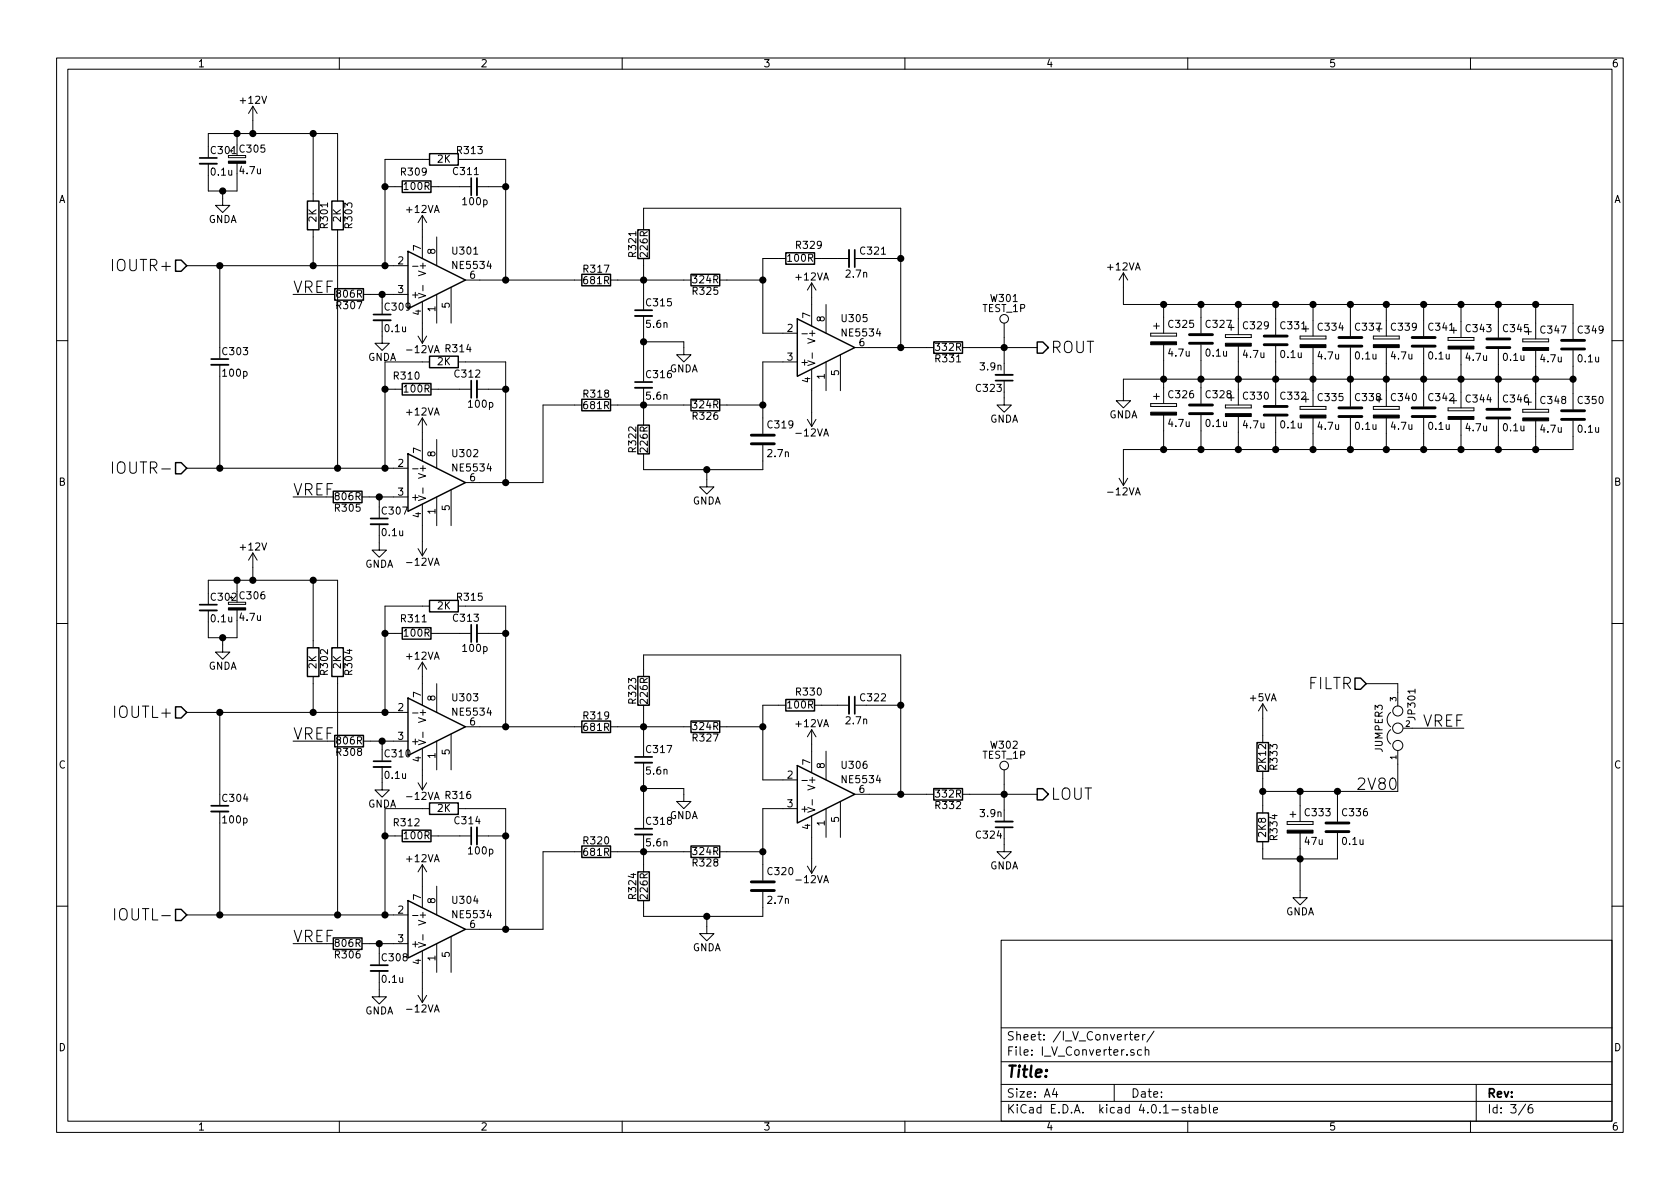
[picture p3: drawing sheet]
EESchema Schematic File Version 2
LIBS:tcxo
LIBS:power
LIBS:device
LIBS:transistors
LIBS:conn
LIBS:linear
LIBS:regul
LIBS:74xx
LIBS:cmos4000
LIBS:adc-dac
LIBS:memory
LIBS:xilinx
LIBS:microcontrollers
LIBS:dsp
LIBS:microchip
LIBS:analog_switches
LIBS:motorola
LIBS:texas
LIBS:intel
LIBS:audio
LIBS:interface
LIBS:digital-audio
LIBS:philips
LIBS:display
LIBS:cypress
LIBS:siliconi
LIBS:opto
LIBS:atmel
LIBS:contrib
LIBS:valves
LIBS:ad1955
LIBS:max811
LIBS:ne5534
LIBS:jack_3p
LIBS:TX0RX0
LIBS:SparkFun
LIBS:ad1955-cache
EELAYER 25 0
EELAYER END
$Descr A4 11693 8268
encoding utf-8
Sheet 3 6
Title ""
Date ""
Rev ""
Comp ""
Comment1 ""
Comment2 ""
Comment3 ""
Comment4 ""
$EndDescr
$Comp
L +12V #PWR021
U 1 1
P 1760 830
F 0 "#PWR021" H 1760 680 50  0001 C CNN
F 1 "+12V" H 1760 970 50  0000 C CNN
F 2 "" H 1760 830 50  0000 C CNN
F 3 "" H 1760 830 50  0000 C CNN
	1    1760 830 
	1    0    0    -1  
$EndComp
$Comp
L C_Small C301
U 1 1
P 1450 1110
F 0 "C301" H 1460 1180 50  0000 L CNN
F 1 "0.1u" H 1460 1030 50  0000 L CNN
F 2 "" H 1450 1110 50  0000 C CNN
F 3 "" H 1450 1110 50  0000 C CNN
	1    1450 1110
	1    0    0    -1  
$EndComp
$Comp
L CP_Small C305
U 1 1
P 1650 1100
F 0 "C305" H 1660 1170 50  0000 L CNN
F 1 "4.7u" H 1660 1020 50  0000 L CNN
F 2 "" H 1650 1100 50  0000 C CNN
F 3 "" H 1650 1100 50  0000 C CNN
	1    1650 1100
	1    0    0    -1  
$EndComp
$Comp
L GNDA #PWR022
U 1 1
P 1550 1370
F 0 "#PWR022" H 1550 1120 50  0001 C CNN
F 1 "GNDA" H 1550 1220 50  0000 C CNN
F 2 "" H 1550 1370 50  0000 C CNN
F 3 "" H 1550 1370 50  0000 C CNN
	1    1550 1370
	1    0    0    -1  
$EndComp
$Comp
L NE5534 U301
U 1 1
P 3040 1940
F 0 "U301" H 3140 2140 50  0000 L CNN
F 1 "NE5534" H 3140 2040 50  0000 L CNN
F 2 "" H 3090 1990 50  0000 C CNN
F 3 "" H 3190 2090 50  0000 C CNN
	1    3040 1940
	1    0    0    -1  
$EndComp
$Comp
L R R301
U 1 1
P 2180 1490
F 0 "R301" V 2260 1490 50  0000 C CNN
F 1 "2K" V 2180 1490 50  0000 C CNN
F 2 "" V 2110 1490 50  0000 C CNN
F 3 "" H 2180 1490 50  0000 C CNN
	1    2180 1490
	1    0    0    -1  
$EndComp
$Comp
L R R303
U 1 1
P 2350 1490
F 0 "R303" V 2430 1490 50  0000 C CNN
F 1 "2K" V 2350 1490 50  0000 C CNN
F 2 "" V 2280 1490 50  0000 C CNN
F 3 "" H 2350 1490 50  0000 C CNN
	1    2350 1490
	1    0    0    -1  
$EndComp
$Comp
L R R309
U 1 1
P 2900 1290
F 0 "R309" V 2800 1270 50  0000 C CNN
F 1 "100R" V 2900 1290 50  0000 C CNN
F 2 "" V 2830 1290 50  0000 C CNN
F 3 "" H 2900 1290 50  0000 C CNN
	1    2900 1290
	0    1    1    0   
$EndComp
$Comp
L R R313
U 1 1
P 3090 1100
F 0 "R313" V 3030 1280 50  0000 C CNN
F 1 "2K" V 3090 1100 50  0000 C CNN
F 2 "" V 3020 1100 50  0000 C CNN
F 3 "" H 3090 1100 50  0000 C CNN
	1    3090 1100
	0    1    1    0   
$EndComp
$Comp
L C_Small C311
U 1 1
P 3300 1290
F 0 "C311" V 3410 1250 50  0000 L CNN
F 1 "100p" V 3200 1190 50  0000 L CNN
F 2 "" H 3300 1290 50  0000 C CNN
F 3 "" H 3300 1290 50  0000 C CNN
	1    3300 1290
	0    -1   -1   0   
$EndComp
$Comp
L NE5534 U302
U 1 1
P 3040 3350
F 0 "U302" H 3140 3550 50  0000 L CNN
F 1 "NE5534" H 3140 3450 50  0000 L CNN
F 2 "" H 3090 3400 50  0000 C CNN
F 3 "" H 3190 3500 50  0000 C CNN
	1    3040 3350
	1    0    0    -1  
$EndComp
$Comp
L R R310
U 1 1
P 2900 2700
F 0 "R310" V 2810 2630 50  0000 C CNN
F 1 "100R" V 2900 2700 50  0000 C CNN
F 2 "" V 2830 2700 50  0000 C CNN
F 3 "" H 2900 2700 50  0000 C CNN
	1    2900 2700
	0    1    1    0   
$EndComp
$Comp
L R R314
U 1 1
P 3090 2510
F 0 "R314" V 3000 2610 50  0000 C CNN
F 1 "2K" V 3090 2510 50  0000 C CNN
F 2 "" V 3020 2510 50  0000 C CNN
F 3 "" H 3090 2510 50  0000 C CNN
	1    3090 2510
	0    1    1    0   
$EndComp
$Comp
L C_Small C312
U 1 1
P 3300 2700
F 0 "C312" V 3410 2650 50  0000 L CNN
F 1 "100p" V 3200 2560 50  0000 L CNN
F 2 "" H 3300 2700 50  0000 C CNN
F 3 "" H 3300 2700 50  0000 C CNN
	1    3300 2700
	0    -1   -1   0   
$EndComp
$Comp
L R R307
U 1 1
P 2430 2040
F 0 "R307" V 2510 2040 50  0000 C CNN
F 1 "806R" V 2430 2040 50  0000 C CNN
F 2 "" V 2360 2040 50  0000 C CNN
F 3 "" H 2430 2040 50  0000 C CNN
	1    2430 2040
	0    1    1    0   
$EndComp
$Comp
L R R305
U 1 1
P 2420 3450
F 0 "R305" V 2500 3450 50  0000 C CNN
F 1 "806R" V 2420 3450 50  0000 C CNN
F 2 "" V 2350 3450 50  0000 C CNN
F 3 "" H 2420 3450 50  0000 C CNN
	1    2420 3450
	0    1    1    0   
$EndComp
$Comp
L C_Small C309
U 1 1
P 2660 2200
F 0 "C309" H 2670 2270 50  0000 L CNN
F 1 "0.1u" H 2670 2120 50  0000 L CNN
F 2 "" H 2660 2200 50  0000 C CNN
F 3 "" H 2660 2200 50  0000 C CNN
	1    2660 2200
	1    0    0    -1  
$EndComp
$Comp
L C_Small C307
U 1 1
P 2640 3620
F 0 "C307" H 2650 3690 50  0000 L CNN
F 1 "0.1u" H 2650 3540 50  0000 L CNN
F 2 "" H 2640 3620 50  0000 C CNN
F 3 "" H 2640 3620 50  0000 C CNN
	1    2640 3620
	1    0    0    -1  
$EndComp
Text Label 2040 2040 0    79   ~ 0
VREF
Text Label 2040 3450 0    79   ~ 0
VREF
$Comp
L C_Small C303
U 1 1
P 1530 2510
F 0 "C303" H 1540 2580 50  0000 L CNN
F 1 "100p" H 1540 2430 50  0000 L CNN
F 2 "" H 1530 2510 50  0000 C CNN
F 3 "" H 1530 2510 50  0000 C CNN
	1    1530 2510
	1    0    0    -1  
$EndComp
Text HLabel 1300 1840 0    79   Input ~ 0
IOUTR+
Text HLabel 1300 3250 0    79   Input ~ 0
IOUTR-
$Comp
L GNDA #PWR023
U 1 1
P 2660 2330
F 0 "#PWR023" H 2660 2080 50  0001 C CNN
F 1 "GNDA" H 2660 2180 50  0000 C CNN
F 2 "" H 2660 2330 50  0000 C CNN
F 3 "" H 2660 2330 50  0000 C CNN
	1    2660 2330
	1    0    0    -1  
$EndComp
$Comp
L GNDA #PWR024
U 1 1
P 2640 3770
F 0 "#PWR024" H 2640 3520 50  0001 C CNN
F 1 "GNDA" H 2640 3620 50  0000 C CNN
F 2 "" H 2640 3770 50  0000 C CNN
F 3 "" H 2640 3770 50  0000 C CNN
	1    2640 3770
	1    0    0    -1  
$EndComp
$Comp
L NE5534 U305
U 1 1
P 5750 2410
F 0 "U305" H 5850 2610 50  0000 L CNN
F 1 "NE5534" H 5850 2510 50  0000 L CNN
F 2 "" H 5800 2460 50  0000 C CNN
F 3 "" H 5900 2560 50  0000 C CNN
	1    5750 2410
	1    0    0    -1  
$EndComp
$Comp
L C_Small C315
U 1 1
P 4480 2170
F 0 "C315" H 4490 2240 50  0000 L CNN
F 1 "5.6n" H 4490 2090 50  0000 L CNN
F 2 "" H 4480 2170 50  0000 C CNN
F 3 "" H 4480 2170 50  0000 C CNN
	1    4480 2170
	1    0    0    -1  
$EndComp
$Comp
L C_Small C316
U 1 1
P 4480 2670
F 0 "C316" H 4490 2740 50  0000 L CNN
F 1 "5.6n" H 4490 2590 50  0000 L CNN
F 2 "" H 4480 2670 50  0000 C CNN
F 3 "" H 4480 2670 50  0000 C CNN
	1    4480 2670
	1    0    0    -1  
$EndComp
$Comp
L R R325
U 1 1
P 4910 1940
F 0 "R325" V 4990 1940 50  0000 C CNN
F 1 "324R" V 4910 1940 50  0000 C CNN
F 2 "" V 4840 1940 50  0000 C CNN
F 3 "" H 4910 1940 50  0000 C CNN
	1    4910 1940
	0    1    1    0   
$EndComp
$Comp
L R R326
U 1 1
P 4910 2810
F 0 "R326" V 4990 2810 50  0000 C CNN
F 1 "324R" V 4910 2810 50  0000 C CNN
F 2 "" V 4840 2810 50  0000 C CNN
F 3 "" H 4910 2810 50  0000 C CNN
	1    4910 2810
	0    1    1    0   
$EndComp
$Comp
L GNDA #PWR025
U 1 1
P 4760 2410
F 0 "#PWR025" H 4760 2160 50  0001 C CNN
F 1 "GNDA" H 4760 2260 50  0000 C CNN
F 2 "" H 4760 2410 50  0000 C CNN
F 3 "" H 4760 2410 50  0000 C CNN
	1    4760 2410
	1    0    0    -1  
$EndComp
$Comp
L R R329
U 1 1
P 5570 1790
F 0 "R329" V 5480 1850 50  0000 C CNN
F 1 "100R" V 5570 1790 50  0000 C CNN
F 2 "" V 5500 1790 50  0000 C CNN
F 3 "" H 5570 1790 50  0000 C CNN
	1    5570 1790
	0    1    1    0   
$EndComp
$Comp
L C_Small C321
U 1 1
P 5930 1790
F 0 "C321" V 5880 1840 50  0000 L CNN
F 1 "2.7n" V 6040 1740 50  0000 L CNN
F 2 "" H 5930 1790 50  0000 C CNN
F 3 "" H 5930 1790 50  0000 C CNN
	1    5930 1790
	0    1    1    0   
$EndComp
$Comp
L R R321
U 1 1
P 4480 1690
F 0 "R321" V 4560 1690 50  0000 C CNN
F 1 "226R" V 4480 1690 50  0000 C CNN
F 2 "" V 4410 1690 50  0000 C CNN
F 3 "" H 4480 1690 50  0000 C CNN
	1    4480 1690
	-1   0    0    1   
$EndComp
$Comp
L R R322
U 1 1
P 4480 3050
F 0 "R322" V 4560 3050 50  0000 C CNN
F 1 "226R" V 4480 3050 50  0000 C CNN
F 2 "" V 4410 3050 50  0000 C CNN
F 3 "" H 4480 3050 50  0000 C CNN
	1    4480 3050
	-1   0    0    1   
$EndComp
$Comp
L R R318
U 1 1
P 4150 2810
F 0 "R318" V 4230 2810 50  0000 C CNN
F 1 "681R" V 4150 2810 50  0000 C CNN
F 2 "" V 4080 2810 50  0000 C CNN
F 3 "" H 4150 2810 50  0000 C CNN
	1    4150 2810
	0    -1   -1   0   
$EndComp
$Comp
L R R317
U 1 1
P 4150 1940
F 0 "R317" V 4230 1940 50  0000 C CNN
F 1 "681R" V 4150 1940 50  0000 C CNN
F 2 "" V 4080 1940 50  0000 C CNN
F 3 "" H 4150 1940 50  0000 C CNN
	1    4150 1940
	0    -1   -1   0   
$EndComp
$Comp
L C C319
U 1 1
P 5310 3050
F 0 "C319" H 5335 3150 50  0000 L CNN
F 1 "2.7n" H 5335 2950 50  0000 L CNN
F 2 "" H 5348 2900 50  0000 C CNN
F 3 "" H 5310 3050 50  0000 C CNN
	1    5310 3050
	1    0    0    -1  
$EndComp
$Comp
L GNDA #PWR026
U 1 1
P 4920 3330
F 0 "#PWR026" H 4920 3080 50  0001 C CNN
F 1 "GNDA" H 4920 3180 50  0000 C CNN
F 2 "" H 4920 3330 50  0000 C CNN
F 3 "" H 4920 3330 50  0000 C CNN
	1    4920 3330
	1    0    0    -1  
$EndComp
Wire Wire Line
	1450 1010 1450 920 
Wire Wire Line
	1450 920  2350 920 
Wire Wire Line
	1760 920  1760 830 
Wire Wire Line
	1650 1000 1650 920 
Connection ~ 1650 920 
Wire Wire Line
	1450 1210 1450 1320
Wire Wire Line
	1450 1320 1650 1320
Wire Wire Line
	1650 1320 1650 1200
Wire Wire Line
	1550 1370 1550 1320
Connection ~ 1550 1320
Wire Wire Line
	2940 1100 2680 1100
Wire Wire Line
	2680 1100 2680 1840
Wire Wire Line
	2680 1290 2750 1290
Wire Wire Line
	3050 1290 3200 1290
Wire Wire Line
	3240 1100 3520 1100
Wire Wire Line
	3520 1100 3520 1940
Wire Wire Line
	3520 1290 3400 1290
Wire Wire Line
	1300 1840 2740 1840
Connection ~ 2680 1840
Connection ~ 2680 1290
Wire Wire Line
	3340 1940 4000 1940
Connection ~ 3520 1290
Wire Wire Line
	2180 920  2180 1340
Connection ~ 1760 920 
Wire Wire Line
	2180 1640 2180 1840
Connection ~ 2180 1840
Wire Wire Line
	1300 3250 2740 3250
Wire Wire Line
	2940 2510 2680 2510
Wire Wire Line
	2680 2510 2680 3250
Wire Wire Line
	2680 2700 2750 2700
Wire Wire Line
	3050 2700 3200 2700
Wire Wire Line
	3240 2510 3520 2510
Wire Wire Line
	3520 2510 3520 3350
Wire Wire Line
	3520 2700 3400 2700
Connection ~ 2680 2700
Connection ~ 3520 2700
Connection ~ 2680 3250
Wire Wire Line
	3340 3350 3780 3350
Wire Wire Line
	2350 920  2350 1340
Connection ~ 2180 920 
Wire Wire Line
	2350 1640 2350 3250
Connection ~ 2350 3250
Wire Wire Line
	2580 2040 2740 2040
Wire Wire Line
	2570 3450 2740 3450
Wire Wire Line
	2640 3520 2640 3450
Connection ~ 2640 3450
Wire Wire Line
	2660 2100 2660 2040
Connection ~ 2660 2040
Wire Wire Line
	2040 2040 2280 2040
Wire Wire Line
	2040 3450 2270 3450
Wire Wire Line
	1530 2410 1530 1840
Connection ~ 1530 1840
Wire Wire Line
	1530 2610 1530 3250
Connection ~ 1530 3250
Wire Wire Line
	2660 2330 2660 2300
Wire Wire Line
	2940 2240 2940 2280
Wire Wire Line
	2940 1590 2940 1640
Wire Wire Line
	2640 3770 2640 3720
Wire Wire Line
	2940 3000 2940 3050
Wire Wire Line
	2940 3650 2940 3760
Wire Wire Line
	4480 1840 4480 2070
Wire Wire Line
	4300 1940 4760 1940
Wire Wire Line
	4480 2270 4480 2570
Wire Wire Line
	4760 2410 4760 2370
Wire Wire Line
	4760 2370 4480 2370
Connection ~ 4480 2370
Wire Wire Line
	4480 2770 4480 2900
Wire Wire Line
	4300 2810 4760 2810
Wire Wire Line
	5060 2810 5310 2810
Wire Wire Line
	5310 2510 5310 2900
Wire Wire Line
	5310 2510 5450 2510
Wire Wire Line
	5060 1940 5310 1940
Wire Wire Line
	5310 1790 5310 2310
Wire Wire Line
	5310 2310 5450 2310
Wire Wire Line
	5420 1790 5310 1790
Connection ~ 5310 1940
Wire Wire Line
	5720 1790 5830 1790
Wire Wire Line
	6030 1790 6270 1790
Wire Wire Line
	6270 1440 6270 2410
Wire Wire Line
	6050 2410 6450 2410
Connection ~ 4480 1940
Wire Wire Line
	4480 1540 4480 1440
Wire Wire Line
	4480 1440 6270 1440
Connection ~ 6270 1790
Connection ~ 5310 2810
Connection ~ 4480 2810
Wire Wire Line
	4480 3200 4480 3260
Wire Wire Line
	4480 3260 5310 3260
Wire Wire Line
	5310 3260 5310 3200
Wire Wire Line
	4920 3330 4920 3260
Connection ~ 4920 3260
Connection ~ 3520 1940
Wire Wire Line
	4000 2810 3780 2810
Wire Wire Line
	3780 2810 3780 3350
Connection ~ 3520 3350
Wire Wire Line
	5650 2860 5650 2710
Wire Wire Line
	5650 2060 5650 2110
$Comp
L R R331
U 1 1
P 6600 2410
F 0 "R331" V 6680 2410 50  0000 C CNN
F 1 "332R" V 6600 2410 50  0000 C CNN
F 2 "" V 6530 2410 50  0000 C CNN
F 3 "" H 6600 2410 50  0000 C CNN
	1    6600 2410
	0    1    1    0   
$EndComp
Connection ~ 6270 2410
$Comp
L C_Small C323
U 1 1
P 6990 2620
F 0 "C323" H 7000 2690 50  0000 L CNN
F 1 "3.9n" H 7000 2540 50  0000 L CNN
F 2 "" H 6990 2620 50  0000 C CNN
F 3 "" H 6990 2620 50  0000 C CNN
	1    6990 2620
	-1   0    0    1   
$EndComp
Wire Wire Line
	6750 2410 7220 2410
Wire Wire Line
	6990 2340 6990 2520
$Comp
L TEST_1P W301
U 1 1
P 6990 2340
F 0 "W301" H 6990 2610 50  0000 C CNN
F 1 "TEST_1P" H 6990 2540 50  0000 C CNN
F 2 "" H 7190 2340 50  0000 C CNN
F 3 "" H 7190 2340 50  0000 C CNN
	1    6990 2340
	1    0    0    -1  
$EndComp
Connection ~ 6990 2410
$Comp
L GNDA #PWR027
U 1 1
P 6990 2760
F 0 "#PWR027" H 6990 2510 50  0001 C CNN
F 1 "GNDA" H 6990 2610 50  0000 C CNN
F 2 "" H 6990 2760 50  0000 C CNN
F 3 "" H 6990 2760 50  0000 C CNN
	1    6990 2760
	1    0    0    -1  
$EndComp
Wire Wire Line
	6990 2720 6990 2760
Text HLabel 7220 2410 2    79   Output ~ 0
ROUT
$Comp
L +12V #PWR028
U 1 1
P 1760 3940
F 0 "#PWR028" H 1760 3790 50  0001 C CNN
F 1 "+12V" H 1760 4080 50  0000 C CNN
F 2 "" H 1760 3940 50  0000 C CNN
F 3 "" H 1760 3940 50  0000 C CNN
	1    1760 3940
	1    0    0    -1  
$EndComp
$Comp
L C_Small C302
U 1 1
P 1450 4220
F 0 "C302" H 1460 4290 50  0000 L CNN
F 1 "0.1u" H 1460 4140 50  0000 L CNN
F 2 "" H 1450 4220 50  0000 C CNN
F 3 "" H 1450 4220 50  0000 C CNN
	1    1450 4220
	1    0    0    -1  
$EndComp
$Comp
L CP_Small C306
U 1 1
P 1650 4210
F 0 "C306" H 1660 4280 50  0000 L CNN
F 1 "4.7u" H 1660 4130 50  0000 L CNN
F 2 "" H 1650 4210 50  0000 C CNN
F 3 "" H 1650 4210 50  0000 C CNN
	1    1650 4210
	1    0    0    -1  
$EndComp
$Comp
L GNDA #PWR029
U 1 1
P 1550 4480
F 0 "#PWR029" H 1550 4230 50  0001 C CNN
F 1 "GNDA" H 1550 4330 50  0000 C CNN
F 2 "" H 1550 4480 50  0000 C CNN
F 3 "" H 1550 4480 50  0000 C CNN
	1    1550 4480
	1    0    0    -1  
$EndComp
$Comp
L NE5534 U303
U 1 1
P 3040 5050
F 0 "U303" H 3140 5250 50  0000 L CNN
F 1 "NE5534" H 3140 5150 50  0000 L CNN
F 2 "" H 3090 5100 50  0000 C CNN
F 3 "" H 3190 5200 50  0000 C CNN
	1    3040 5050
	1    0    0    -1  
$EndComp
$Comp
L R R302
U 1 1
P 2180 4600
F 0 "R302" V 2260 4600 50  0000 C CNN
F 1 "2K" V 2180 4600 50  0000 C CNN
F 2 "" V 2110 4600 50  0000 C CNN
F 3 "" H 2180 4600 50  0000 C CNN
	1    2180 4600
	1    0    0    -1  
$EndComp
$Comp
L R R304
U 1 1
P 2350 4600
F 0 "R304" V 2430 4600 50  0000 C CNN
F 1 "2K" V 2350 4600 50  0000 C CNN
F 2 "" V 2280 4600 50  0000 C CNN
F 3 "" H 2350 4600 50  0000 C CNN
	1    2350 4600
	1    0    0    -1  
$EndComp
$Comp
L R R311
U 1 1
P 2900 4400
F 0 "R311" V 2800 4380 50  0000 C CNN
F 1 "100R" V 2900 4400 50  0000 C CNN
F 2 "" V 2830 4400 50  0000 C CNN
F 3 "" H 2900 4400 50  0000 C CNN
	1    2900 4400
	0    1    1    0   
$EndComp
$Comp
L R R315
U 1 1
P 3090 4210
F 0 "R315" V 3030 4390 50  0000 C CNN
F 1 "2K" V 3090 4210 50  0000 C CNN
F 2 "" V 3020 4210 50  0000 C CNN
F 3 "" H 3090 4210 50  0000 C CNN
	1    3090 4210
	0    1    1    0   
$EndComp
$Comp
L C_Small C313
U 1 1
P 3300 4400
F 0 "C313" V 3410 4360 50  0000 L CNN
F 1 "100p" V 3200 4300 50  0000 L CNN
F 2 "" H 3300 4400 50  0000 C CNN
F 3 "" H 3300 4400 50  0000 C CNN
	1    3300 4400
	0    -1   -1   0   
$EndComp
$Comp
L NE5534 U304
U 1 1
P 3040 6460
F 0 "U304" H 3140 6660 50  0000 L CNN
F 1 "NE5534" H 3140 6560 50  0000 L CNN
F 2 "" H 3090 6510 50  0000 C CNN
F 3 "" H 3190 6610 50  0000 C CNN
	1    3040 6460
	1    0    0    -1  
$EndComp
$Comp
L R R312
U 1 1
P 2900 5810
F 0 "R312" V 2810 5740 50  0000 C CNN
F 1 "100R" V 2900 5810 50  0000 C CNN
F 2 "" V 2830 5810 50  0000 C CNN
F 3 "" H 2900 5810 50  0000 C CNN
	1    2900 5810
	0    1    1    0   
$EndComp
$Comp
L R R316
U 1 1
P 3090 5620
F 0 "R316" V 3000 5720 50  0000 C CNN
F 1 "2K" V 3090 5620 50  0000 C CNN
F 2 "" V 3020 5620 50  0000 C CNN
F 3 "" H 3090 5620 50  0000 C CNN
	1    3090 5620
	0    1    1    0   
$EndComp
$Comp
L C_Small C314
U 1 1
P 3300 5810
F 0 "C314" V 3410 5760 50  0000 L CNN
F 1 "100p" V 3200 5670 50  0000 L CNN
F 2 "" H 3300 5810 50  0000 C CNN
F 3 "" H 3300 5810 50  0000 C CNN
	1    3300 5810
	0    -1   -1   0   
$EndComp
$Comp
L R R308
U 1 1
P 2430 5150
F 0 "R308" V 2510 5150 50  0000 C CNN
F 1 "806R" V 2430 5150 50  0000 C CNN
F 2 "" V 2360 5150 50  0000 C CNN
F 3 "" H 2430 5150 50  0000 C CNN
	1    2430 5150
	0    1    1    0   
$EndComp
$Comp
L R R306
U 1 1
P 2420 6560
F 0 "R306" V 2500 6560 50  0000 C CNN
F 1 "806R" V 2420 6560 50  0000 C CNN
F 2 "" V 2350 6560 50  0000 C CNN
F 3 "" H 2420 6560 50  0000 C CNN
	1    2420 6560
	0    1    1    0   
$EndComp
$Comp
L C_Small C310
U 1 1
P 2660 5310
F 0 "C310" H 2670 5380 50  0000 L CNN
F 1 "0.1u" H 2670 5230 50  0000 L CNN
F 2 "" H 2660 5310 50  0000 C CNN
F 3 "" H 2660 5310 50  0000 C CNN
	1    2660 5310
	1    0    0    -1  
$EndComp
$Comp
L C_Small C308
U 1 1
P 2640 6730
F 0 "C308" H 2650 6800 50  0000 L CNN
F 1 "0.1u" H 2650 6650 50  0000 L CNN
F 2 "" H 2640 6730 50  0000 C CNN
F 3 "" H 2640 6730 50  0000 C CNN
	1    2640 6730
	1    0    0    -1  
$EndComp
Text Label 2040 5150 0    79   ~ 0
VREF
Text Label 2040 6560 0    79   ~ 0
VREF
$Comp
L C_Small C304
U 1 1
P 1530 5620
F 0 "C304" H 1540 5690 50  0000 L CNN
F 1 "100p" H 1540 5540 50  0000 L CNN
F 2 "" H 1530 5620 50  0000 C CNN
F 3 "" H 1530 5620 50  0000 C CNN
	1    1530 5620
	1    0    0    -1  
$EndComp
Text HLabel 1300 4950 0    79   Input ~ 0
IOUTL+
Text HLabel 1300 6360 0    79   Input ~ 0
IOUTL-
$Comp
L GNDA #PWR030
U 1 1
P 2660 5440
F 0 "#PWR030" H 2660 5190 50  0001 C CNN
F 1 "GNDA" H 2660 5290 50  0000 C CNN
F 2 "" H 2660 5440 50  0000 C CNN
F 3 "" H 2660 5440 50  0000 C CNN
	1    2660 5440
	1    0    0    -1  
$EndComp
$Comp
L GNDA #PWR031
U 1 1
P 2640 6880
F 0 "#PWR031" H 2640 6630 50  0001 C CNN
F 1 "GNDA" H 2640 6730 50  0000 C CNN
F 2 "" H 2640 6880 50  0000 C CNN
F 3 "" H 2640 6880 50  0000 C CNN
	1    2640 6880
	1    0    0    -1  
$EndComp
$Comp
L NE5534 U306
U 1 1
P 5750 5520
F 0 "U306" H 5850 5720 50  0000 L CNN
F 1 "NE5534" H 5850 5620 50  0000 L CNN
F 2 "" H 5800 5570 50  0000 C CNN
F 3 "" H 5900 5670 50  0000 C CNN
	1    5750 5520
	1    0    0    -1  
$EndComp
$Comp
L C_Small C317
U 1 1
P 4480 5280
F 0 "C317" H 4490 5350 50  0000 L CNN
F 1 "5.6n" H 4490 5200 50  0000 L CNN
F 2 "" H 4480 5280 50  0000 C CNN
F 3 "" H 4480 5280 50  0000 C CNN
	1    4480 5280
	1    0    0    -1  
$EndComp
$Comp
L C_Small C318
U 1 1
P 4480 5780
F 0 "C318" H 4490 5850 50  0000 L CNN
F 1 "5.6n" H 4490 5700 50  0000 L CNN
F 2 "" H 4480 5780 50  0000 C CNN
F 3 "" H 4480 5780 50  0000 C CNN
	1    4480 5780
	1    0    0    -1  
$EndComp
$Comp
L R R327
U 1 1
P 4910 5050
F 0 "R327" V 4990 5050 50  0000 C CNN
F 1 "324R" V 4910 5050 50  0000 C CNN
F 2 "" V 4840 5050 50  0000 C CNN
F 3 "" H 4910 5050 50  0000 C CNN
	1    4910 5050
	0    1    1    0   
$EndComp
$Comp
L R R328
U 1 1
P 4910 5920
F 0 "R328" V 4990 5920 50  0000 C CNN
F 1 "324R" V 4910 5920 50  0000 C CNN
F 2 "" V 4840 5920 50  0000 C CNN
F 3 "" H 4910 5920 50  0000 C CNN
	1    4910 5920
	0    1    1    0   
$EndComp
$Comp
L GNDA #PWR032
U 1 1
P 4760 5520
F 0 "#PWR032" H 4760 5270 50  0001 C CNN
F 1 "GNDA" H 4760 5370 50  0000 C CNN
F 2 "" H 4760 5520 50  0000 C CNN
F 3 "" H 4760 5520 50  0000 C CNN
	1    4760 5520
	1    0    0    -1  
$EndComp
$Comp
L R R330
U 1 1
P 5570 4900
F 0 "R330" V 5480 4960 50  0000 C CNN
F 1 "100R" V 5570 4900 50  0000 C CNN
F 2 "" V 5500 4900 50  0000 C CNN
F 3 "" H 5570 4900 50  0000 C CNN
	1    5570 4900
	0    1    1    0   
$EndComp
$Comp
L C_Small C322
U 1 1
P 5930 4900
F 0 "C322" V 5880 4950 50  0000 L CNN
F 1 "2.7n" V 6040 4850 50  0000 L CNN
F 2 "" H 5930 4900 50  0000 C CNN
F 3 "" H 5930 4900 50  0000 C CNN
	1    5930 4900
	0    1    1    0   
$EndComp
$Comp
L R R323
U 1 1
P 4480 4800
F 0 "R323" V 4560 4800 50  0000 C CNN
F 1 "226R" V 4480 4800 50  0000 C CNN
F 2 "" V 4410 4800 50  0000 C CNN
F 3 "" H 4480 4800 50  0000 C CNN
	1    4480 4800
	-1   0    0    1   
$EndComp
$Comp
L R R324
U 1 1
P 4480 6160
F 0 "R324" V 4560 6160 50  0000 C CNN
F 1 "226R" V 4480 6160 50  0000 C CNN
F 2 "" V 4410 6160 50  0000 C CNN
F 3 "" H 4480 6160 50  0000 C CNN
	1    4480 6160
	-1   0    0    1   
$EndComp
$Comp
L R R320
U 1 1
P 4150 5920
F 0 "R320" V 4230 5920 50  0000 C CNN
F 1 "681R" V 4150 5920 50  0000 C CNN
F 2 "" V 4080 5920 50  0000 C CNN
F 3 "" H 4150 5920 50  0000 C CNN
	1    4150 5920
	0    -1   -1   0   
$EndComp
$Comp
L R R319
U 1 1
P 4150 5050
F 0 "R319" V 4230 5050 50  0000 C CNN
F 1 "681R" V 4150 5050 50  0000 C CNN
F 2 "" V 4080 5050 50  0000 C CNN
F 3 "" H 4150 5050 50  0000 C CNN
	1    4150 5050
	0    -1   -1   0   
$EndComp
$Comp
L C C320
U 1 1
P 5310 6160
F 0 "C320" H 5335 6260 50  0000 L CNN
F 1 "2.7n" H 5335 6060 50  0000 L CNN
F 2 "" H 5348 6010 50  0000 C CNN
F 3 "" H 5310 6160 50  0000 C CNN
	1    5310 6160
	1    0    0    -1  
$EndComp
$Comp
L GNDA #PWR033
U 1 1
P 4920 6440
F 0 "#PWR033" H 4920 6190 50  0001 C CNN
F 1 "GNDA" H 4920 6290 50  0000 C CNN
F 2 "" H 4920 6440 50  0000 C CNN
F 3 "" H 4920 6440 50  0000 C CNN
	1    4920 6440
	1    0    0    -1  
$EndComp
Wire Wire Line
	1450 4120 1450 4030
Wire Wire Line
	1450 4030 2350 4030
Wire Wire Line
	1760 4030 1760 3940
Wire Wire Line
	1650 4110 1650 4030
Connection ~ 1650 4030
Wire Wire Line
	1450 4320 1450 4430
Wire Wire Line
	1450 4430 1650 4430
Wire Wire Line
	1650 4430 1650 4310
Wire Wire Line
	1550 4480 1550 4430
Connection ~ 1550 4430
Wire Wire Line
	2940 4210 2680 4210
Wire Wire Line
	2680 4210 2680 4950
Wire Wire Line
	2680 4400 2750 4400
Wire Wire Line
	3050 4400 3200 4400
Wire Wire Line
	3240 4210 3520 4210
Wire Wire Line
	3520 4210 3520 5050
Wire Wire Line
	3520 4400 3400 4400
Wire Wire Line
	1300 4950 2740 4950
Connection ~ 2680 4950
Connection ~ 2680 4400
Wire Wire Line
	3340 5050 4000 5050
Connection ~ 3520 4400
Wire Wire Line
	2180 4030 2180 4450
Connection ~ 1760 4030
Wire Wire Line
	2180 4750 2180 4950
Connection ~ 2180 4950
Wire Wire Line
	1300 6360 2740 6360
Wire Wire Line
	2940 5620 2680 5620
Wire Wire Line
	2680 5620 2680 6360
Wire Wire Line
	2680 5810 2750 5810
Wire Wire Line
	3050 5810 3200 5810
Wire Wire Line
	3240 5620 3520 5620
Wire Wire Line
	3520 5620 3520 6460
Wire Wire Line
	3520 5810 3400 5810
Connection ~ 2680 5810
Connection ~ 3520 5810
Connection ~ 2680 6360
Wire Wire Line
	3340 6460 3780 6460
Wire Wire Line
	2350 4030 2350 4450
Connection ~ 2180 4030
Wire Wire Line
	2350 4750 2350 6360
Connection ~ 2350 6360
Wire Wire Line
	2580 5150 2740 5150
Wire Wire Line
	2570 6560 2740 6560
Wire Wire Line
	2640 6630 2640 6560
Connection ~ 2640 6560
Wire Wire Line
	2660 5210 2660 5150
Connection ~ 2660 5150
Wire Wire Line
	2040 5150 2280 5150
Wire Wire Line
	2040 6560 2270 6560
Wire Wire Line
	1530 5520 1530 4950
Connection ~ 1530 4950
Wire Wire Line
	1530 5720 1530 6360
Connection ~ 1530 6360
Wire Wire Line
	2660 5440 2660 5410
Wire Wire Line
	2940 5350 2940 5390
Wire Wire Line
	2940 4700 2940 4750
Wire Wire Line
	2640 6880 2640 6830
Wire Wire Line
	2940 6110 2940 6160
Wire Wire Line
	2940 6760 2940 6870
Wire Wire Line
	4480 4950 4480 5180
Wire Wire Line
	4300 5050 4760 5050
Wire Wire Line
	4480 5380 4480 5680
Wire Wire Line
	4760 5520 4760 5480
Wire Wire Line
	4760 5480 4480 5480
Connection ~ 4480 5480
Wire Wire Line
	4480 5880 4480 6010
Wire Wire Line
	4300 5920 4760 5920
Wire Wire Line
	5060 5920 5310 5920
Wire Wire Line
	5310 5620 5310 6010
Wire Wire Line
	5310 5620 5450 5620
Wire Wire Line
	5060 5050 5310 5050
Wire Wire Line
	5310 4900 5310 5420
Wire Wire Line
	5310 5420 5450 5420
Wire Wire Line
	5420 4900 5310 4900
Connection ~ 5310 5050
Wire Wire Line
	5720 4900 5830 4900
Wire Wire Line
	6030 4900 6270 4900
Wire Wire Line
	6270 4550 6270 5520
Wire Wire Line
	6050 5520 6450 5520
Connection ~ 4480 5050
Wire Wire Line
	4480 4650 4480 4550
Wire Wire Line
	4480 4550 6270 4550
Connection ~ 6270 4900
Connection ~ 5310 5920
Connection ~ 4480 5920
Wire Wire Line
	4480 6310 4480 6370
Wire Wire Line
	4480 6370 5310 6370
Wire Wire Line
	5310 6370 5310 6310
Wire Wire Line
	4920 6440 4920 6370
Connection ~ 4920 6370
Connection ~ 3520 5050
Wire Wire Line
	4000 5920 3780 5920
Wire Wire Line
	3780 5920 3780 6460
Connection ~ 3520 6460
Wire Wire Line
	5650 5970 5650 5820
Wire Wire Line
	5650 5170 5650 5220
$Comp
L R R332
U 1 1
P 6600 5520
F 0 "R332" V 6680 5520 50  0000 C CNN
F 1 "332R" V 6600 5520 50  0000 C CNN
F 2 "" V 6530 5520 50  0000 C CNN
F 3 "" H 6600 5520 50  0000 C CNN
	1    6600 5520
	0    1    1    0   
$EndComp
Connection ~ 6270 5520
$Comp
L C_Small C324
U 1 1
P 6990 5730
F 0 "C324" H 7000 5800 50  0000 L CNN
F 1 "3.9n" H 7000 5650 50  0000 L CNN
F 2 "" H 6990 5730 50  0000 C CNN
F 3 "" H 6990 5730 50  0000 C CNN
	1    6990 5730
	-1   0    0    1   
$EndComp
Wire Wire Line
	6750 5520 7220 5520
Wire Wire Line
	6990 5450 6990 5630
$Comp
L TEST_1P W302
U 1 1
P 6990 5450
F 0 "W302" H 6990 5720 50  0000 C CNN
F 1 "TEST_1P" H 6990 5650 50  0000 C CNN
F 2 "" H 7190 5450 50  0000 C CNN
F 3 "" H 7190 5450 50  0000 C CNN
	1    6990 5450
	1    0    0    -1  
$EndComp
Connection ~ 6990 5520
$Comp
L GNDA #PWR034
U 1 1
P 6990 5870
F 0 "#PWR034" H 6990 5620 50  0001 C CNN
F 1 "GNDA" H 6990 5720 50  0000 C CNN
F 2 "" H 6990 5870 50  0000 C CNN
F 3 "" H 6990 5870 50  0000 C CNN
	1    6990 5870
	1    0    0    -1  
$EndComp
Wire Wire Line
	6990 5830 6990 5870
Text HLabel 7220 5520 2    79   Output ~ 0
LOUT
$Comp
L +5VA #PWR035
U 1 1
P 8790 4990
F 0 "#PWR035" H 8790 4840 50  0001 C CNN
F 1 "+5VA" H 8790 5130 50  0000 C CNN
F 2 "" H 8790 4990 50  0000 C CNN
F 3 "" H 8790 4990 50  0000 C CNN
	1    8790 4990
	1    0    0    -1  
$EndComp
$Comp
L +12VA #PWR036
U 1 1
P 2940 1590
F 0 "#PWR036" H 2940 1440 50  0001 C CNN
F 1 "+12VA" H 2940 1730 50  0000 C CNN
F 2 "" H 2940 1590 50  0000 C CNN
F 3 "" H 2940 1590 50  0000 C CNN
	1    2940 1590
	1    0    0    -1  
$EndComp
$Comp
L +12VA #PWR037
U 1 1
P 5650 2060
F 0 "#PWR037" H 5650 1910 50  0001 C CNN
F 1 "+12VA" H 5650 2200 50  0000 C CNN
F 2 "" H 5650 2060 50  0000 C CNN
F 3 "" H 5650 2060 50  0000 C CNN
	1    5650 2060
	1    0    0    -1  
$EndComp
$Comp
L +12VA #PWR038
U 1 1
P 2940 3000
F 0 "#PWR038" H 2940 2850 50  0001 C CNN
F 1 "+12VA" H 2940 3140 50  0000 C CNN
F 2 "" H 2940 3000 50  0000 C CNN
F 3 "" H 2940 3000 50  0000 C CNN
	1    2940 3000
	1    0    0    -1  
$EndComp
$Comp
L +12VA #PWR039
U 1 1
P 2940 4700
F 0 "#PWR039" H 2940 4550 50  0001 C CNN
F 1 "+12VA" H 2940 4840 50  0000 C CNN
F 2 "" H 2940 4700 50  0000 C CNN
F 3 "" H 2940 4700 50  0000 C CNN
	1    2940 4700
	1    0    0    -1  
$EndComp
$Comp
L +12VA #PWR040
U 1 1
P 5650 5170
F 0 "#PWR040" H 5650 5020 50  0001 C CNN
F 1 "+12VA" H 5650 5310 50  0000 C CNN
F 2 "" H 5650 5170 50  0000 C CNN
F 3 "" H 5650 5170 50  0000 C CNN
	1    5650 5170
	1    0    0    -1  
$EndComp
$Comp
L +12VA #PWR041
U 1 1
P 2940 6110
F 0 "#PWR041" H 2940 5960 50  0001 C CNN
F 1 "+12VA" H 2940 6250 50  0000 C CNN
F 2 "" H 2940 6110 50  0000 C CNN
F 3 "" H 2940 6110 50  0000 C CNN
	1    2940 6110
	1    0    0    -1  
$EndComp
$Comp
L -12VA #PWR042
U 1 1
P 2940 2280
F 0 "#PWR042" H 2940 2130 50  0001 C CNN
F 1 "-12VA" H 2940 2420 50  0000 C CNN
F 2 "" H 2940 2280 50  0000 C CNN
F 3 "" H 2940 2280 50  0000 C CNN
	1    2940 2280
	-1   0    0    1   
$EndComp
$Comp
L -12VA #PWR043
U 1 1
P 5650 2860
F 0 "#PWR043" H 5650 2710 50  0001 C CNN
F 1 "-12VA" H 5650 3000 50  0000 C CNN
F 2 "" H 5650 2860 50  0000 C CNN
F 3 "" H 5650 2860 50  0000 C CNN
	1    5650 2860
	-1   0    0    1   
$EndComp
$Comp
L -12VA #PWR044
U 1 1
P 2940 3760
F 0 "#PWR044" H 2940 3610 50  0001 C CNN
F 1 "-12VA" H 2940 3900 50  0000 C CNN
F 2 "" H 2940 3760 50  0000 C CNN
F 3 "" H 2940 3760 50  0000 C CNN
	1    2940 3760
	-1   0    0    1   
$EndComp
$Comp
L -12VA #PWR045
U 1 1
P 2940 5390
F 0 "#PWR045" H 2940 5240 50  0001 C CNN
F 1 "-12VA" H 2940 5530 50  0000 C CNN
F 2 "" H 2940 5390 50  0000 C CNN
F 3 "" H 2940 5390 50  0000 C CNN
	1    2940 5390
	-1   0    0    1   
$EndComp
$Comp
L -12VA #PWR046
U 1 1
P 2940 6870
F 0 "#PWR046" H 2940 6720 50  0001 C CNN
F 1 "-12VA" H 2940 7010 50  0000 C CNN
F 2 "" H 2940 6870 50  0000 C CNN
F 3 "" H 2940 6870 50  0000 C CNN
	1    2940 6870
	-1   0    0    1   
$EndComp
$Comp
L -12VA #PWR047
U 1 1
P 5650 5970
F 0 "#PWR047" H 5650 5820 50  0001 C CNN
F 1 "-12VA" H 5650 6110 50  0000 C CNN
F 2 "" H 5650 5970 50  0000 C CNN
F 3 "" H 5650 5970 50  0000 C CNN
	1    5650 5970
	-1   0    0    1   
$EndComp
$Comp
L R R333
U 1 1
P 8790 5260
F 0 "R333" V 8870 5260 50  0000 C CNN
F 1 "2K12" V 8790 5260 50  0000 C CNN
F 2 "" V 8720 5260 50  0000 C CNN
F 3 "" H 8790 5260 50  0000 C CNN
	1    8790 5260
	1    0    0    -1  
$EndComp
$Comp
L R R334
U 1 1
P 8790 5750
F 0 "R334" V 8870 5750 50  0000 C CNN
F 1 "2K8" V 8790 5750 50  0000 C CNN
F 2 "" V 8720 5750 50  0000 C CNN
F 3 "" H 8790 5750 50  0000 C CNN
	1    8790 5750
	1    0    0    -1  
$EndComp
$Comp
L C C336
U 1 1
P 9310 5750
F 0 "C336" H 9335 5850 50  0000 L CNN
F 1 "0.1u" H 9335 5650 50  0000 L CNN
F 2 "" H 9348 5600 50  0000 C CNN
F 3 "" H 9310 5750 50  0000 C CNN
	1    9310 5750
	1    0    0    -1  
$EndComp
$Comp
L CP C333
U 1 1
P 9050 5750
F 0 "C333" H 9075 5850 50  0000 L CNN
F 1 "47u" H 9075 5650 50  0000 L CNN
F 2 "" H 9088 5600 50  0000 C CNN
F 3 "" H 9050 5750 50  0000 C CNN
	1    9050 5750
	1    0    0    -1  
$EndComp
Wire Wire Line
	8790 5410 8790 5600
Wire Wire Line
	8790 5500 9730 5500
Wire Wire Line
	9310 5500 9310 5600
Connection ~ 8790 5500
Wire Wire Line
	9050 5600 9050 5500
Connection ~ 9050 5500
Wire Wire Line
	8790 4990 8790 5110
Wire Wire Line
	8790 5900 8790 5970
Wire Wire Line
	8790 5970 9310 5970
Wire Wire Line
	9310 5970 9310 5900
Wire Wire Line
	9050 5900 9050 6190
Connection ~ 9050 5970
$Comp
L GNDA #PWR048
U 1 1
P 9050 6190
F 0 "#PWR048" H 9050 5940 50  0001 C CNN
F 1 "GNDA" H 9050 6040 50  0000 C CNN
F 2 "" H 9050 6190 50  0000 C CNN
F 3 "" H 9050 6190 50  0000 C CNN
	1    9050 6190
	1    0    0    -1  
$EndComp
Connection ~ 9310 5500
$Comp
L JUMPER3 JP301
U 1 1
P 9730 5060
F 0 "JP301" H 9780 4960 50  0000 L CNN
F 1 "JUMPER3" H 9730 5160 50  0000 C BNN
F 2 "" H 9730 5060 50  0000 C CNN
F 3 "" H 9730 5060 50  0000 C CNN
	1    9730 5060
	0    -1   -1   0   
$EndComp
Wire Wire Line
	9730 5500 9730 5310
Wire Wire Line
	9730 4810 9730 4750
Wire Wire Line
	9730 4750 9510 4750
Wire Wire Line
	9830 5060 10190 5060
Text Label 9440 5500 0    79   ~ 0
2V80
Text HLabel 9510 4750 0    79   Input ~ 0
FILTR
Text Label 10190 5060 2    79   ~ 0
VREF
$Comp
L C C328
U 1 1
P 8360 2840
F 0 "C328" H 8385 2940 50  0000 L CNN
F 1 "0.1u" H 8385 2740 50  0000 L CNN
F 2 "" H 8398 2690 50  0000 C CNN
F 3 "" H 8360 2840 50  0000 C CNN
	1    8360 2840
	1    0    0    -1  
$EndComp
$Comp
L CP C326
U 1 1
P 8100 2840
F 0 "C326" H 8125 2940 50  0000 L CNN
F 1 "4.7u" H 8125 2740 50  0000 L CNN
F 2 "" H 8138 2690 50  0000 C CNN
F 3 "" H 8100 2840 50  0000 C CNN
	1    8100 2840
	1    0    0    -1  
$EndComp
$Comp
L C C327
U 1 1
P 8360 2350
F 0 "C327" H 8385 2450 50  0000 L CNN
F 1 "0.1u" H 8385 2250 50  0000 L CNN
F 2 "" H 8398 2200 50  0000 C CNN
F 3 "" H 8360 2350 50  0000 C CNN
	1    8360 2350
	1    0    0    -1  
$EndComp
$Comp
L CP C325
U 1 1
P 8100 2350
F 0 "C325" H 8125 2450 50  0000 L CNN
F 1 "4.7u" H 8125 2250 50  0000 L CNN
F 2 "" H 8138 2200 50  0000 C CNN
F 3 "" H 8100 2350 50  0000 C CNN
	1    8100 2350
	1    0    0    -1  
$EndComp
Wire Wire Line
	8100 2500 8100 2690
Wire Wire Line
	8360 2500 8360 2690
$Comp
L C C332
U 1 1
P 8880 2850
F 0 "C332" H 8905 2950 50  0000 L CNN
F 1 "0.1u" H 8905 2750 50  0000 L CNN
F 2 "" H 8918 2700 50  0000 C CNN
F 3 "" H 8880 2850 50  0000 C CNN
	1    8880 2850
	1    0    0    -1  
$EndComp
$Comp
L CP C330
U 1 1
P 8620 2850
F 0 "C330" H 8645 2950 50  0000 L CNN
F 1 "4.7u" H 8645 2750 50  0000 L CNN
F 2 "" H 8658 2700 50  0000 C CNN
F 3 "" H 8620 2850 50  0000 C CNN
	1    8620 2850
	1    0    0    -1  
$EndComp
$Comp
L C C331
U 1 1
P 8880 2360
F 0 "C331" H 8905 2460 50  0000 L CNN
F 1 "0.1u" H 8905 2260 50  0000 L CNN
F 2 "" H 8918 2210 50  0000 C CNN
F 3 "" H 8880 2360 50  0000 C CNN
	1    8880 2360
	1    0    0    -1  
$EndComp
$Comp
L CP C329
U 1 1
P 8620 2360
F 0 "C329" H 8645 2460 50  0000 L CNN
F 1 "4.7u" H 8645 2260 50  0000 L CNN
F 2 "" H 8658 2210 50  0000 C CNN
F 3 "" H 8620 2360 50  0000 C CNN
	1    8620 2360
	1    0    0    -1  
$EndComp
Wire Wire Line
	8620 2510 8620 2700
Wire Wire Line
	8880 2510 8880 2700
$Comp
L C C338
U 1 1
P 9400 2860
F 0 "C338" H 9425 2960 50  0000 L CNN
F 1 "0.1u" H 9425 2760 50  0000 L CNN
F 2 "" H 9438 2710 50  0000 C CNN
F 3 "" H 9400 2860 50  0000 C CNN
	1    9400 2860
	1    0    0    -1  
$EndComp
$Comp
L CP C335
U 1 1
P 9140 2860
F 0 "C335" H 9165 2960 50  0000 L CNN
F 1 "4.7u" H 9165 2760 50  0000 L CNN
F 2 "" H 9178 2710 50  0000 C CNN
F 3 "" H 9140 2860 50  0000 C CNN
	1    9140 2860
	1    0    0    -1  
$EndComp
$Comp
L C C337
U 1 1
P 9400 2370
F 0 "C337" H 9425 2470 50  0000 L CNN
F 1 "0.1u" H 9425 2270 50  0000 L CNN
F 2 "" H 9438 2220 50  0000 C CNN
F 3 "" H 9400 2370 50  0000 C CNN
	1    9400 2370
	1    0    0    -1  
$EndComp
$Comp
L CP C334
U 1 1
P 9140 2370
F 0 "C334" H 9165 2470 50  0000 L CNN
F 1 "4.7u" H 9165 2270 50  0000 L CNN
F 2 "" H 9178 2220 50  0000 C CNN
F 3 "" H 9140 2370 50  0000 C CNN
	1    9140 2370
	1    0    0    -1  
$EndComp
Wire Wire Line
	9140 2520 9140 2710
Wire Wire Line
	9400 2520 9400 2710
$Comp
L C C342
U 1 1
P 9910 2860
F 0 "C342" H 9935 2960 50  0000 L CNN
F 1 "0.1u" H 9935 2760 50  0000 L CNN
F 2 "" H 9948 2710 50  0000 C CNN
F 3 "" H 9910 2860 50  0000 C CNN
	1    9910 2860
	1    0    0    -1  
$EndComp
$Comp
L CP C340
U 1 1
P 9650 2860
F 0 "C340" H 9675 2960 50  0000 L CNN
F 1 "4.7u" H 9675 2760 50  0000 L CNN
F 2 "" H 9688 2710 50  0000 C CNN
F 3 "" H 9650 2860 50  0000 C CNN
	1    9650 2860
	1    0    0    -1  
$EndComp
$Comp
L C C341
U 1 1
P 9910 2370
F 0 "C341" H 9935 2470 50  0000 L CNN
F 1 "0.1u" H 9935 2270 50  0000 L CNN
F 2 "" H 9948 2220 50  0000 C CNN
F 3 "" H 9910 2370 50  0000 C CNN
	1    9910 2370
	1    0    0    -1  
$EndComp
$Comp
L CP C339
U 1 1
P 9650 2370
F 0 "C339" H 9675 2470 50  0000 L CNN
F 1 "4.7u" H 9675 2270 50  0000 L CNN
F 2 "" H 9688 2220 50  0000 C CNN
F 3 "" H 9650 2370 50  0000 C CNN
	1    9650 2370
	1    0    0    -1  
$EndComp
Wire Wire Line
	9650 2520 9650 2710
Wire Wire Line
	9910 2520 9910 2710
$Comp
L C C346
U 1 1
P 10430 2870
F 0 "C346" H 10455 2970 50  0000 L CNN
F 1 "0.1u" H 10455 2770 50  0000 L CNN
F 2 "" H 10468 2720 50  0000 C CNN
F 3 "" H 10430 2870 50  0000 C CNN
	1    10430 2870
	1    0    0    -1  
$EndComp
$Comp
L CP C344
U 1 1
P 10170 2870
F 0 "C344" H 10195 2970 50  0000 L CNN
F 1 "4.7u" H 10195 2770 50  0000 L CNN
F 2 "" H 10208 2720 50  0000 C CNN
F 3 "" H 10170 2870 50  0000 C CNN
	1    10170 2870
	1    0    0    -1  
$EndComp
$Comp
L C C345
U 1 1
P 10430 2380
F 0 "C345" H 10455 2480 50  0000 L CNN
F 1 "0.1u" H 10455 2280 50  0000 L CNN
F 2 "" H 10468 2230 50  0000 C CNN
F 3 "" H 10430 2380 50  0000 C CNN
	1    10430 2380
	1    0    0    -1  
$EndComp
$Comp
L CP C343
U 1 1
P 10170 2380
F 0 "C343" H 10195 2480 50  0000 L CNN
F 1 "4.7u" H 10195 2280 50  0000 L CNN
F 2 "" H 10208 2230 50  0000 C CNN
F 3 "" H 10170 2380 50  0000 C CNN
	1    10170 2380
	1    0    0    -1  
$EndComp
Wire Wire Line
	10170 2530 10170 2720
Wire Wire Line
	10430 2530 10430 2720
$Comp
L C C350
U 1 1
P 10950 2880
F 0 "C350" H 10975 2980 50  0000 L CNN
F 1 "0.1u" H 10975 2780 50  0000 L CNN
F 2 "" H 10988 2730 50  0000 C CNN
F 3 "" H 10950 2880 50  0000 C CNN
	1    10950 2880
	1    0    0    -1  
$EndComp
$Comp
L CP C348
U 1 1
P 10690 2880
F 0 "C348" H 10715 2980 50  0000 L CNN
F 1 "4.7u" H 10715 2780 50  0000 L CNN
F 2 "" H 10728 2730 50  0000 C CNN
F 3 "" H 10690 2880 50  0000 C CNN
	1    10690 2880
	1    0    0    -1  
$EndComp
$Comp
L C C349
U 1 1
P 10950 2390
F 0 "C349" H 10975 2490 50  0000 L CNN
F 1 "0.1u" H 10975 2290 50  0000 L CNN
F 2 "" H 10988 2240 50  0000 C CNN
F 3 "" H 10950 2390 50  0000 C CNN
	1    10950 2390
	1    0    0    -1  
$EndComp
$Comp
L CP C347
U 1 1
P 10690 2390
F 0 "C347" H 10715 2490 50  0000 L CNN
F 1 "4.7u" H 10715 2290 50  0000 L CNN
F 2 "" H 10728 2240 50  0000 C CNN
F 3 "" H 10690 2390 50  0000 C CNN
	1    10690 2390
	1    0    0    -1  
$EndComp
Wire Wire Line
	10690 2540 10690 2730
Wire Wire Line
	10950 2540 10950 2730
Wire Wire Line
	7820 2630 10950 2630
Connection ~ 10950 2630
$Comp
L GNDA #PWR049
U 1 1
P 7820 2730
F 0 "#PWR049" H 7820 2480 50  0001 C CNN
F 1 "GNDA" H 7820 2580 50  0000 C CNN
F 2 "" H 7820 2730 50  0000 C CNN
F 3 "" H 7820 2730 50  0000 C CNN
	1    7820 2730
	1    0    0    -1  
$EndComp
Wire Wire Line
	7820 2630 7820 2730
Connection ~ 8100 2630
Connection ~ 8360 2630
Connection ~ 8620 2630
Connection ~ 8880 2630
Connection ~ 9140 2630
Connection ~ 9400 2630
Connection ~ 9650 2630
Connection ~ 9910 2630
Connection ~ 10170 2630
Connection ~ 10430 2630
Connection ~ 10690 2630
Wire Wire Line
	10950 2110 10950 2240
Wire Wire Line
	7820 2110 10950 2110
Wire Wire Line
	7820 2110 7820 1990
Wire Wire Line
	10950 3120 10950 3030
Wire Wire Line
	7820 3120 10950 3120
Wire Wire Line
	7820 3120 7820 3270
$Comp
L -12VA #PWR050
U 1 1
P 7820 3270
F 0 "#PWR050" H 7820 3120 50  0001 C CNN
F 1 "-12VA" H 7820 3410 50  0000 C CNN
F 2 "" H 7820 3270 50  0000 C CNN
F 3 "" H 7820 3270 50  0000 C CNN
	1    7820 3270
	-1   0    0    1   
$EndComp
$Comp
L +12VA #PWR051
U 1 1
P 7820 1990
F 0 "#PWR051" H 7820 1840 50  0001 C CNN
F 1 "+12VA" H 7820 2130 50  0000 C CNN
F 2 "" H 7820 1990 50  0000 C CNN
F 3 "" H 7820 1990 50  0000 C CNN
	1    7820 1990
	1    0    0    -1  
$EndComp
Wire Wire Line
	8100 2200 8100 2110
Connection ~ 8100 2110
Wire Wire Line
	8360 2200 8360 2110
Connection ~ 8360 2110
Wire Wire Line
	8620 2210 8620 2110
Connection ~ 8620 2110
Wire Wire Line
	8880 2210 8880 2110
Connection ~ 8880 2110
Wire Wire Line
	9140 2220 9140 2110
Connection ~ 9140 2110
Wire Wire Line
	9400 2220 9400 2110
Connection ~ 9400 2110
Wire Wire Line
	9650 2220 9650 2110
Connection ~ 9650 2110
Wire Wire Line
	9910 2110 9910 2220
Connection ~ 9910 2110
Wire Wire Line
	10170 2230 10170 2110
Connection ~ 10170 2110
Wire Wire Line
	10430 2230 10430 2110
Connection ~ 10430 2110
Wire Wire Line
	10690 2240 10690 2110
Connection ~ 10690 2110
Wire Wire Line
	8100 2990 8100 3120
Connection ~ 8100 3120
Wire Wire Line
	8360 2990 8360 3120
Connection ~ 8360 3120
Wire Wire Line
	8620 3000 8620 3120
Connection ~ 8620 3120
Wire Wire Line
	8880 3000 8880 3120
Connection ~ 8880 3120
Wire Wire Line
	9140 3010 9140 3120
Connection ~ 9140 3120
Wire Wire Line
	9400 3010 9400 3120
Connection ~ 9400 3120
Wire Wire Line
	9650 3010 9650 3120
Connection ~ 9650 3120
Wire Wire Line
	9910 3010 9910 3120
Connection ~ 9910 3120
Wire Wire Line
	10170 3020 10170 3120
Connection ~ 10170 3120
Wire Wire Line
	10430 3020 10430 3120
Connection ~ 10430 3120
Wire Wire Line
	10690 3030 10690 3120
Connection ~ 10690 3120
$EndSCHEMATC
